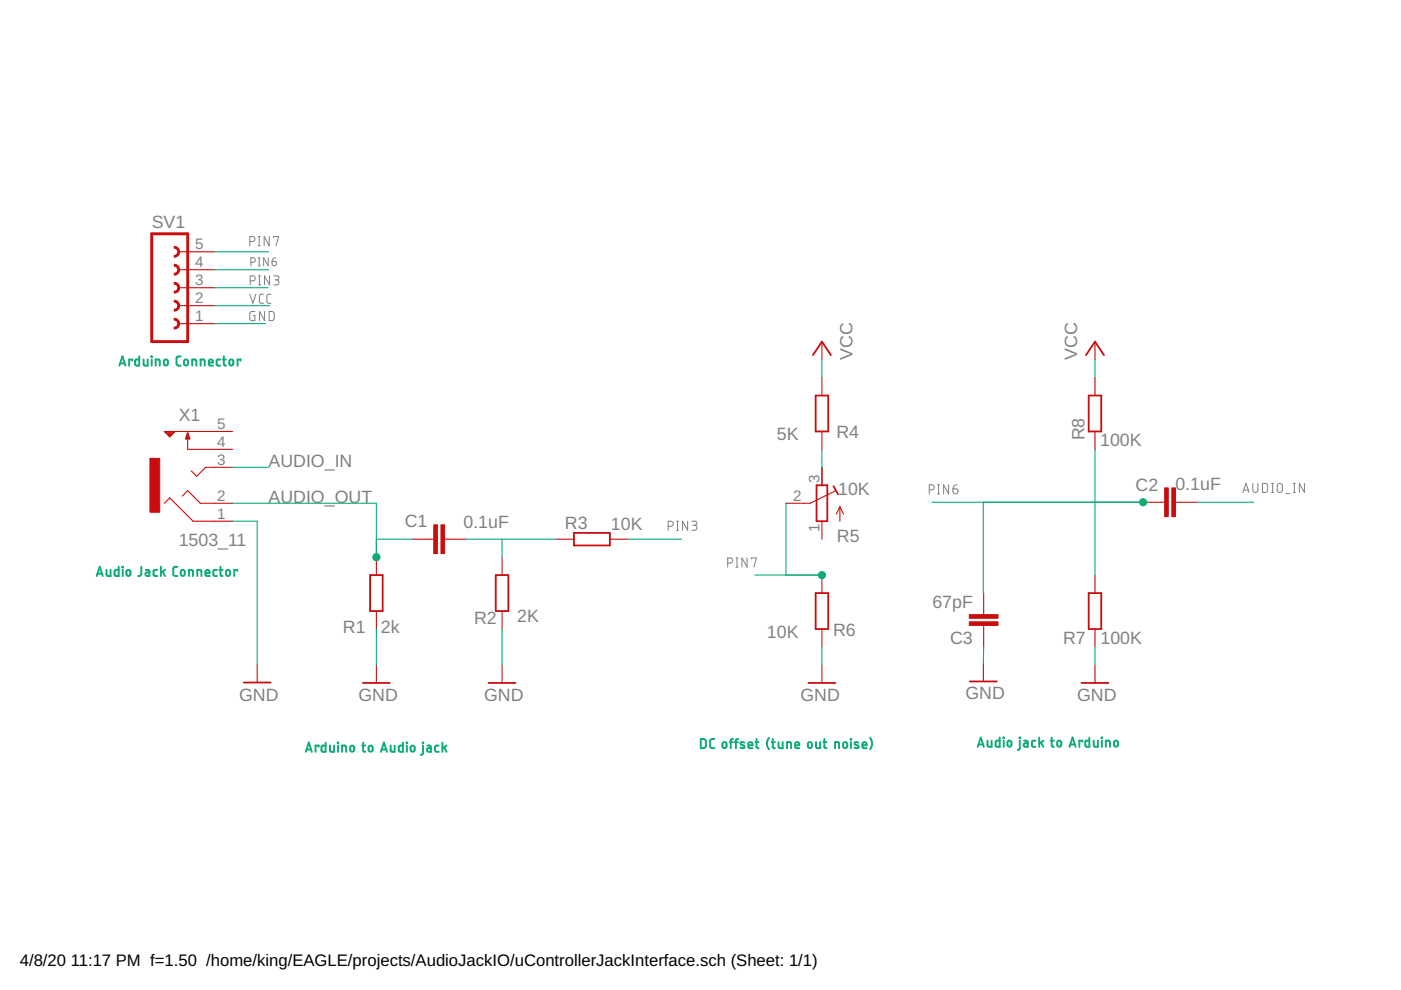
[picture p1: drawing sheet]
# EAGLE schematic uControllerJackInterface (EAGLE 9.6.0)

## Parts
C1  0.1uF  C-EU025-025X050  [C025-025X050]
C2  0.1uF  C-EU025-025X050  [C025-025X050]
C3  67pF  C-EU025-025X050  [C025-025X050]
R1  2k  R-EU_0204/7  [0204/7]
R2  2K  R-EU_0204/7  [0204/7]
R3  10K  R-EU_0204/7  [0204/7]
R4  5K  R-EU_0204/7  [0204/7]
R5  10K  R-TRIMM64Y  [RTRIM64Y]
R6  10K  R-EU_0204/7  [0204/7]
R7  100K  R-EU_0204/7  [0204/7]
R8  100K  R-EU_0204/7  [0204/7]
SV1  FE05-1  [FE05-1]
X1  1503_11  [1503_11]

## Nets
AUDIO_IN: C2.2 X1.3
AUDIO_OUT: C1.1 R1.2 X1.2
GND: C3.1 R1.1 R2.2 R6.1 R7.1 SV1.1 X1.1
N$1: C1.2 R2.1 R3.1
N$3: R4.1 R5.3(E)
PIN3: R3.2 SV1.3
PIN6: C2.1 C3.2 R7.2 R8.1 SV1.4
PIN7: R5.2(S) R6.2 SV1.5
VCC: R4.2 R8.2 SV1.2
Unconnected: R5.1(A) X1.4 X1.5

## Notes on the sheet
- Arduino Connector
- Audio Jack Connector
- DC offset (tune out noise) | Audio jack to Arduino
- Arduino to Audio jack
